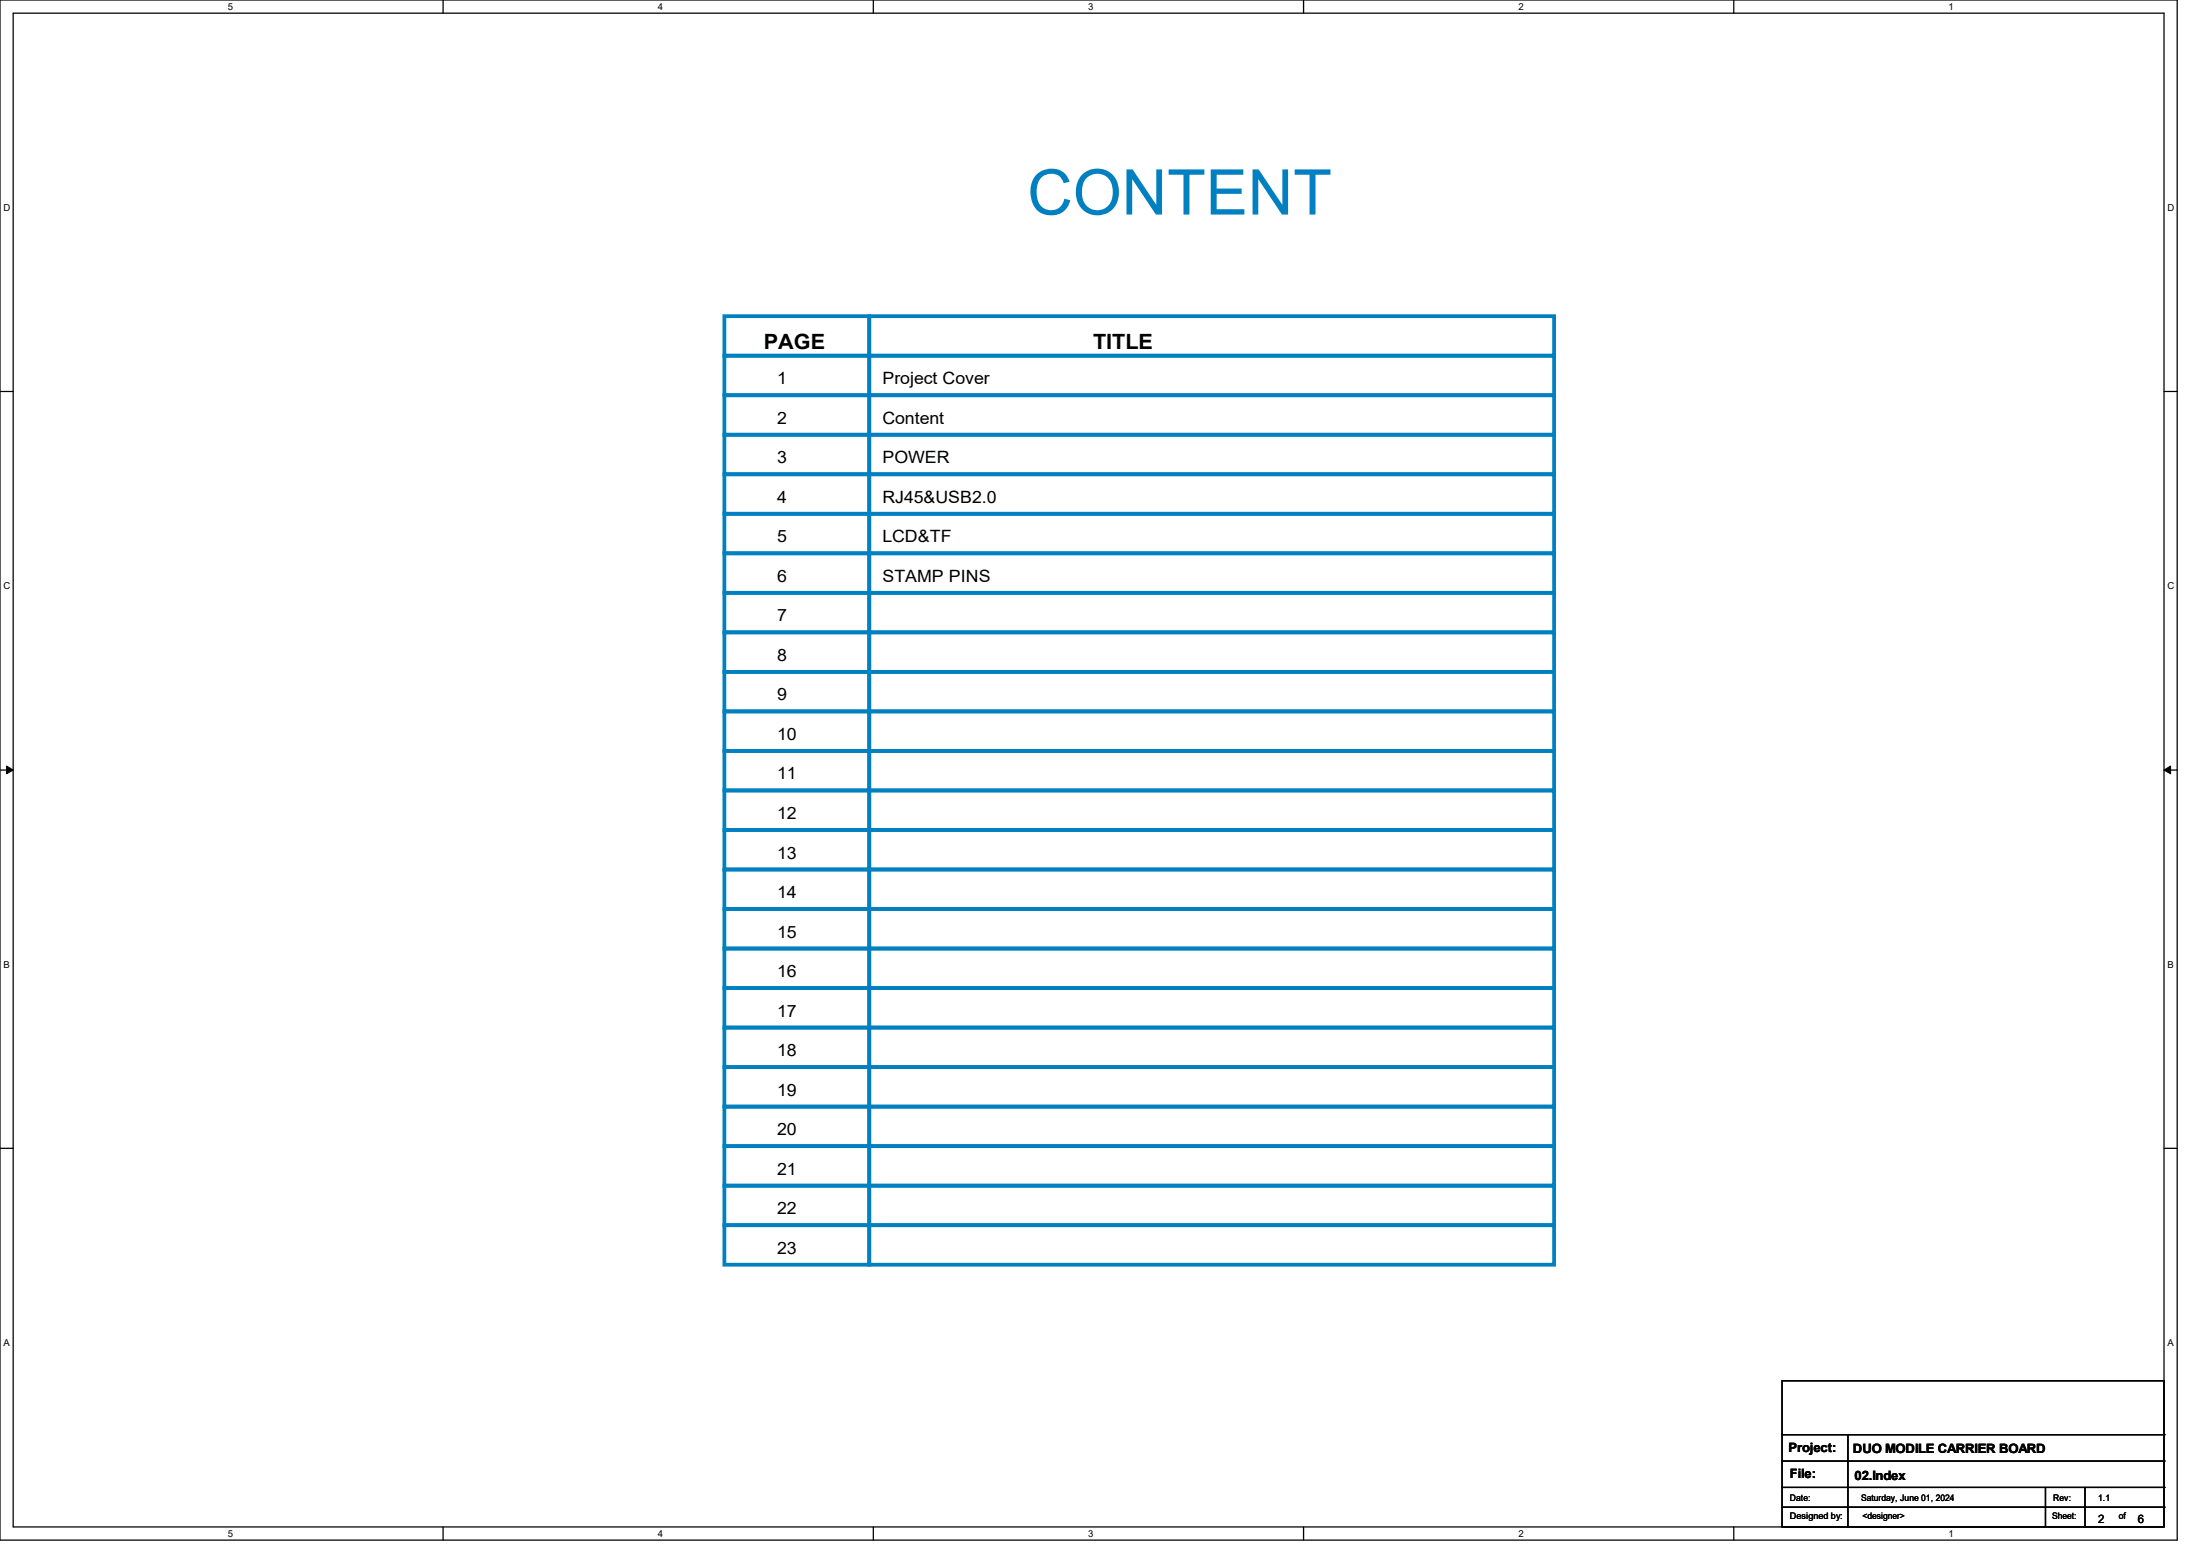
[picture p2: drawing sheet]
<svg xmlns="http://www.w3.org/2000/svg" width="297mm" height="210mm" viewBox="0 0 297 210" stroke-linecap="round" stroke-linejoin="round" font-family="sans-serif">
<g fill="none" stroke="#000" stroke-width=".17">
<path d="M0 0h293.9v207.9h-293.9zM1.8 1.8h290.3v204.3h-290.3zM59.8 0v1.8M117.9 0v1.8M176 0v1.8M234.1 0v1.8M0 52.8h1.8M292.1 52.8h1.8M0 103.9h1.8M292.1 103.9h1.8M0 155h1.8M292.1 155h1.8"/>
<path d="M240.6 186.4h51.5v19.7h-51.5zM240.6 193.6h51.5M240.6 197.2h51.5M249.5 193.6v12.5M292.1 193.6h.1M292.1 197.2h.1M59.8 206.1v1.8M117.9 206.1v1.8M176 206.1v1.8M234.1 206.1v1.8M240.6 200.7h51.5M240.6 203.4h51.5"/>
<path d="M249.5 206.1h.1M276.1 206.1h.1M276.1 200.7v5.4M281.5 206.1h.1M281.5 200.7v5.4M292.1 200.7h.1M292.1 203.4h.1"/>
</g>
<path d="M.9 103.4l.9 .5-.9 .5zM292.1 103.9l.9-.5v1z" fill="#000"/>
<path d="M.9 103.4l.9 .5-.9 .5zM292.1 103.9l.9-.5v1z" fill="none" stroke="#000" stroke-width=".14"/>
<g fill="none" stroke="#0080c0" stroke-width=".51">
<path d="M97.8 53.3h19.5v5.4h-19.5zM97.8 48h19.5v5.3h-19.5zM97.8 58.7h19.5v5.3h-19.5zM97.8 42.7h19.5v5.3h-19.5zM117.3 48h92.5v5.3h-92.5zM117.3 53.3h92.5v5.4h-92.5zM117.3 58.7h92.5v5.3h-92.5zM117.3 42.7h92.5v5.3h-92.5zM97.8 64h19.5v5.3h-19.5zM97.8 69.3h19.5v5.4h-19.5zM97.8 74.7h19.5v5.3h-19.5zM117.3 64h92.5v5.3h-92.5z"/>
<path d="M117.3 69.3h92.5v5.4h-92.5zM117.3 74.7h92.5v5.3h-92.5zM97.8 85.3h19.5v5.4h-19.5zM97.8 80h19.5v5.3h-19.5zM97.8 96h19.5v5.3h-19.5zM97.8 90.7h19.5v5.3h-19.5zM117.3 85.3h92.5v5.4h-92.5zM117.3 80h92.5v5.3h-92.5zM117.3 96h92.5v5.3h-92.5zM117.3 90.7h92.5v5.3h-92.5zM97.8 101.3h19.5v5.4h-19.5zM97.8 112h19.5v5.3h-19.5z"/>
<path d="M97.8 106.7h19.5v5.3h-19.5zM97.8 117.3h19.5v5.4h-19.5zM117.3 101.3h92.5v5.4h-92.5zM117.3 112h92.5v5.3h-92.5zM117.3 106.7h92.5v5.3h-92.5zM117.3 117.3h92.5v5.4h-92.5zM97.8 122.7h19.5v5.3h-19.5zM97.8 133.3h19.5v5.4h-19.5zM97.8 128h19.5v5.3h-19.5zM97.8 138.7h19.5v5.3h-19.5zM117.3 133.3h92.5v5.4h-92.5zM117.3 128h92.5v5.3h-92.5z"/>
<path d="M117.3 122.7h92.5v5.3h-92.5zM117.3 138.7h92.5v5.3h-92.5zM97.8 144h19.5v5.4h-19.5zM97.8 149.4h19.5v5.3h-19.5zM97.8 154.7h19.5v5.3h-19.5zM117.3 144h92.5v5.4h-92.5zM117.3 149.4h92.5v5.3h-92.5zM117.3 154.7h92.5v5.3h-92.5zM97.8 165.4h19.5v5.3h-19.5zM97.8 160h19.5v5.4h-19.5zM117.3 165.4h92.5v5.3h-92.5zM117.3 160h92.5v5.4h-92.5z"/>
</g>
<text font-size="8.5" fill="#0080c0" x="138.7" y="29">CONTENT</text>
<g font-size="2.8">
<text x="103.1" y="47.1">PAGE</text>
<text x="147.6" y="47.1">TITLE</text>
</g>
<g font-size="2.3">
<text x="104.9" y="51.9">1</text>
<text x="119.1" y="51.9">Project Cover</text>
<text x="104.9" y="57.2">2</text>
<text x="119.1" y="57.2">Content</text>
<text x="104.9" y="62.5">3</text>
<text x="119.1" y="62.5">POWER</text>
<text x="104.9" y="67.9">4</text>
<text x="119.1" y="67.9">RJ45&amp;USB2.0</text>
<text x="104.9" y="73.2">5</text>
<text x="119.1" y="73.2">LCD&amp;TF</text>
<text x="104.9" y="78.5">6</text>
<text x="104.9" y="83.9">7</text>
<text x="119.1" y="78.5">STAMP PINS</text>
<text x="104.9" y="89.2">8</text>
<text x="104.9" y="94.5">9</text>
<text x="104.9" y="99.9">10</text>
<text x="104.9" y="105.2">11</text>
<text x="104.9" y="110.5">12</text>
<text x="104.9" y="115.9">13</text>
<text x="104.9" y="121.2">14</text>
<text x="104.9" y="126.5">15</text>
<text x="104.9" y="131.9">16</text>
<text x="104.9" y="137.2">17</text>
<text x="104.9" y="142.5">18</text>
<text x="104.9" y="147.9">19</text>
<text x="104.9" y="153.2">20</text>
<text x="104.9" y="158.5">21</text>
<text x="104.9" y="163.9">22</text>
<text x="104.9" y="169.2">23</text>
</g>
<g font-size="1.7">
<text x="241.5" y="196">Project:</text>
<text x="250.1" y="196.1">DUO MODILE CARRIER BOARD</text>
<text x="241.6" y="199.5">File:</text>
<text x="250.4" y="199.7">02.Index</text>
</g>
<g font-size="1.6">
<text x="283.3" y="205.6">2</text>
<text x="288.6" y="205.6">6</text>
</g>
<g font-size="1.3">
<text x="30.8" y="1.3">5</text>
<text x="88.8" y="1.3">4</text>
<text x="146.9" y="1.3">3</text>
<text x="205" y="1.3">2</text>
<text x="263.1" y="1.3">1</text>
<text x=".5" y="28.4">D</text>
<text x="292.6" y="28.4">D</text>
<text x=".5" y="79.5">C</text>
<text x="292.6" y="79.5">C</text>
<text x=".5" y="130.6">B</text>
<text x="292.6" y="130.6">B</text>
<text x=".5" y="181.7">A</text>
<text x="292.6" y="181.7">A</text>
<text x="30.8" y="207.4">5</text>
<text x="88.8" y="207.4">4</text>
<text x="146.9" y="207.4">3</text>
<text x="205" y="207.4">2</text>
<text x="263.1" y="207.4">1</text>
</g>
<g font-size="1.2">
<text x="241.6" y="202.6">Date:</text>
<text x="251.2" y="202.6">Saturday, June 01, 2024</text>
<text x="277.2" y="202.6">Rev:</text>
<text x="283.3" y="202.6">1.1</text>
<text x="241.6" y="205.1">Designed by:</text>
<text x="251.4" y="205.1">&lt;designer&gt;</text>
<text x="277" y="205.1">Sheet:</text>
<text x="286" y="205.1">of</text>
</g>
</svg>
